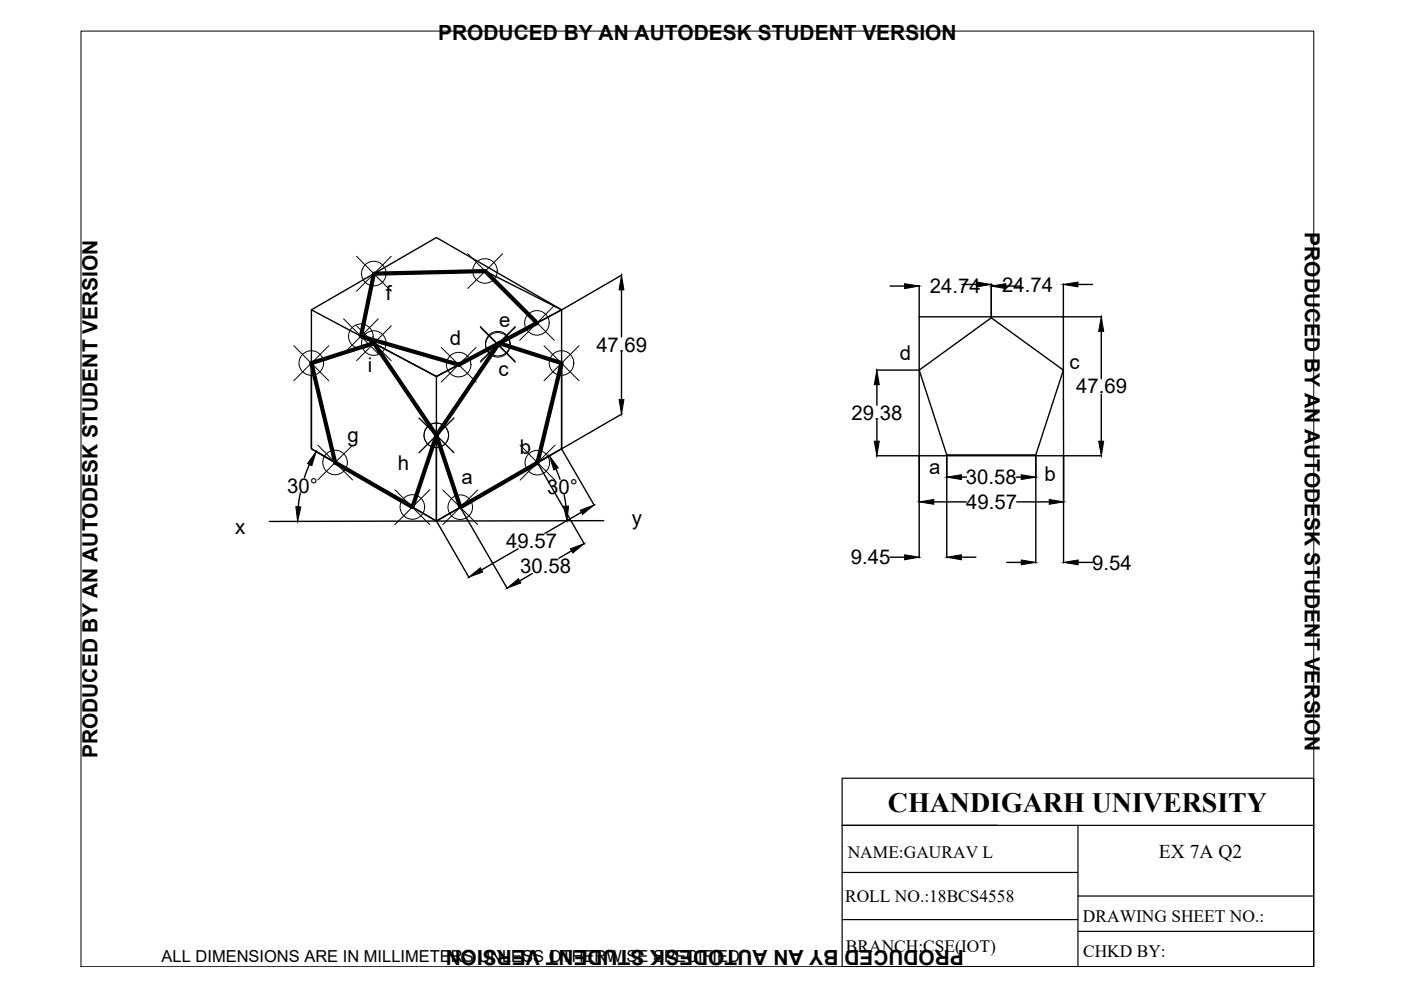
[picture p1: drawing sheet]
<svg xmlns="http://www.w3.org/2000/svg" width="297mm" height="210mm" viewBox="0 0 297 210" stroke-linecap="round" stroke-linejoin="round" font-family="sans-serif">
<!-- layer: thick continuous -->
<g fill="none" stroke="#000" stroke-width=".3">
<path d="M102.9 57.5l16.2 8.2M131.9 58.3l-12.8 7.4M66 65.7v29.5l26.5 15.3 26.6-15.3v-29.5M66 65.7l26.5-15.3 26.6 15.3-26.6 14.1zM76.5 71.3l16 8.5M79.3 72.8l-13.3 4.2v18.2l5.1 2.9M92.5 79.8v30.7M97.3 77.3l-4.8 2.5M119.1 65.7l-5.2 2.8M131.8 61.5v9.9M131.8 74.7v10M185.8 78.5h9"/>
<path d="M188.7 60.6h3.1M194.9 78.5l15.3-11.1 15.3 11.1-5.9 18h-18.9zM194.9 67.2h30.6v29.4h-30.6zM194.9 60.6v6.5M204 60.3h3.1M210.2 60.2v7.1M213.3 60.6h3.1M225.5 60.2v6.9M225.5 67.2h8.1M228.5 60.3h3.1M233.5 70.3v10M65.6 98.5l-1.1 2.7"/>
<path d="M67 95.7l4 2.4M114 98.2l9.9 17.1M116.6 96.6l-2.6 1.5M117.9 99.4l.8 2.2M119.1 95.2l6.9 12M131.9 87.7l-18 10.4M185.8 96.6h9M185.9 81.6v4.3M185.9 89.2v4.3M194.9 96.7v21.6M200.7 96.5v21.8M219.6 96.5v22.9"/>
<path d="M225.5 96.7v22.7M225.5 96.6h8.1M233.5 83.6v9.9M63.7 104.5l-.5 2.9M87.4 107.5l5.1 3M92.6 110.5l6.9 12M97.6 107.6l-5.1 2.9M97.6 107.6l10 17.2M109.8 116.4l-7.7 4.4M119.6 104.9l.4 2.4M121.2 116.8l-2.7 1.5M123.3 108.6l-7.8 4.5"/>
<path d="M128 110.4l-70.9 .2M188.7 118.1h3.1M198 106.4h6.9M203.8 101.2h1.1M203.8 118.1h3.1M213.4 119.2h3.1M215.5 101.2h1M215.5 106.4h6.9M228.6 119.2h3.1M112.8 121.6l-2.6 1.6"/>
</g>
<g fill="#000" stroke="#000" stroke-width=".21">
<path d="M207.1 59.8l3.1 .5-3.1 .5zM225.5 60.3l3-.5v1zM131.8 58.4l.5 3.1h-1zM191.8 60.1l3.1 .5-3.1 .6zM210.2 60.6l3.1-.5v1.1zM233.5 67.2l.5 3.1h-1.1zM67 95.7l-.9 3-.9-.4zM116.5 96.6l1.8 2.6-.9 .4zM131.3 84.7h1l-.5 3.1zM185.9 78.5l.5 3.1h-1zM185.4 93.5h1l-.5 3.1zM232.9 93.5h1.1l-.5 3.1z"/>
<path d="M62.7 107.4l1.1 .1-.7 3.1zM119.5 107.3h1.1l-.4 3.1zM120.9 116.4l3-1.1-2.5 1.9zM123 108.2l2.9-1.1-2.4 2zM191.8 117.6l3.1 .5-3.1 .6zM194.9 106.4l3.1-.5v1zM200.7 101.2l3.1-.5v1zM200.7 118.1l3.1-.5v1.1zM216.5 100.7l3.1 .5-3.1 .5zM216.5 118.7l3.1 .5-3.1 .5zM222.4 105.9l3.1 .5-3.1 .5zM225.5 119.2l3.1-.5v1z"/>
<path d="M99.4 122.4l2.4-2 .5 .9zM107.5 124.7l2.4-2 .5 .9z"/>
</g>
<path d="M79.3 58l23.6-.5 11 11-16.6 8.8-20.8-6zM66 77l13.3-4.2 13.2 19.5-5.1 15.2-16.3-9.4zM105.8 72.8l13.3 4.2-5.2 21.1-16.3 9.5-5.1-15.3z" fill="none" stroke="#000" stroke-width=".89"/>
<g fill="none" stroke="#000" stroke-width=".21">
<path d="M17.2 6.6h261.3v198.4h-261.3zM75.6 54.3l7.4 7.5M83 54.3l-7.4 7.5M99.2 53.8l7.4 7.4M106.6 53.8l-7.4 7.4M62.3 73.3l7.4 7.4M69.7 73.3l-7.4 7.4M72.8 67.6l7.4 7.4M75.6 69.1l7.4 7.4M80.2 67.6l-7.4 7.4M83 69.1l-7.4 7.4M93.5 73.6l7.5 7.4"/>
<path d="M101 73.6l-7.5 7.4M101.8 69.2l7.4 7.4M101.8 69.4l7.4 7.4M109.2 69.2l-7.4 7.4M109.2 69.4l-7.4 7.4M110.2 64.8l7.3 7.4M115.3 73.3l7.5 7.4M117.5 64.8l-7.3 7.4M122.8 73.3l-7.5 7.4M67.4 94.4l7.3 7.4M74.7 94.4l-7.3 7.4M88.8 88.6l7.5 7.4"/>
<path d="M96.3 88.6l-7.5 7.4M110.3 94.4l7.4 7.4M117.7 94.4l-7.4 7.4M83.7 103.8l7.4 7.4M91.1 103.8l-7.4 7.4M93.9 103.9l7.4 7.3M101.3 103.9l-7.4 7.3"/>
<circle cx="79.3" cy="58" r="2.6"/>
<circle cx="102.8" cy="57.5" r="2.6"/>
<circle cx="66" cy="77" r="2.6"/>
<circle cx="76.5" cy="71.3" r="2.6"/>
<circle cx="79.3" cy="72.7" r="2.6"/>
<circle cx="97.2" cy="77.3" r="2.6"/>
<circle cx="105.5" cy="73.1" r="2.6"/>
<circle cx="105.5" cy="72.9" r="2.6"/>
<circle cx="113.8" cy="68.5" r="2.6"/>
<circle cx="119" cy="77" r="2.6"/>
<circle cx="71" cy="98.1" r="2.6"/>
<circle cx="92.5" cy="92.3" r="2.6"/>
<circle cx="113.9" cy="98.1" r="2.6"/>
<circle cx="87.4" cy="107.5" r="2.6"/>
<circle cx="97.6" cy="107.5" r="2.6"/>
</g>
<!-- layer: 0 -->
<path d="M178.5 165h100v40h-100zM178.5 175h100M228.5 175v30M178.5 195h50M178.5 185h50M228.5 190h50M228.5 197.5h50" fill="none" stroke="#000" stroke-width=".25"/>
<text font-size="5.9" x="188.2" y="172.2">CHANDIGARH UNIVERSITY</text>
<g font-size="4.4">
<text x="92.9" y="8.5">PRODUCED BY AN AUTODESK STUDENT VERSION</text>
<text x="276.6" y="49.3" transform="rotate(90 276.6 49.3)">PRODUCED BY AN AUTODESK STUDENT VERSION</text>
<text x="20.6" y="160.7" transform="rotate(-90 20.6 160.7)">PRODUCED BY AN AUTODESK STUDENT VERSION</text>
<text x="204.4" y="201.5" transform="rotate(180 204.4 201.5)">PRODUCED BY AN AUTODESK STUDENT VERSION</text>
</g>
<g font-size="4.3">
<text x="81.8" y="63.6">f</text>
<text x="197.2" y="62.2">24.74</text>
<text x="212.5" y="61.8">24.74</text>
<text x="105.9" y="69.3">e</text>
<text x="95.4" y="73.2">d</text>
<text x="126.4" y="74.6">47.69</text>
<text x="190.8" y="76.3">d</text>
<text x="78" y="78.9">i</text>
<text x="105.7" y="79.7">c</text>
<text x="226.7" y="78.3">c</text>
<text x="228.2" y="83.4">47.69</text>
<text x="180.5" y="89.1">29.38</text>
<text x="73.6" y="93.8">g</text>
<text x="84.4" y="99.6">h</text>
<text x="110.2" y="96.3">b</text>
<text x="197" y="100.4">a</text>
<text x="221.4" y="101.9">b</text>
<text x="60.9" y="104.4">30°</text>
<text x="97.8" y="102.7">a</text>
<text x="116" y="104.8">30°</text>
<text x="204.8" y="102.7">30.58</text>
<text x="204.9" y="107.9">49.57</text>
<text x="49.9" y="113.3">x</text>
<text x="134" y="111.3">y</text>
<text x="107.3" y="116.2">49.57</text>
<text x="180.4" y="119.7">9.45</text>
<text x="110.3" y="121.5">30.58</text>
<text x="231.6" y="120.8">9.54</text>
</g>
<text font-size="4.1" x="245.7" y="182">EX 7A Q2</text>
<g font-size="3.7">
<text x="179.7" y="182">NAME:GAURAV L</text>
<text x="179.2" y="191.2">ROLL NO.:18BCS4558</text>
<text x="229.6" y="195.4">DRAWING SHEET NO.:</text>
<text x="179.4" y="201.9">BRANCH:CSE(IOT)</text>
<text x="229.6" y="202.8">CHKD BY:</text>
</g>
<text font-size="3.5" x="34.3" y="203.9">ALL DIMENSIONS ARE IN MILLIMETERS UNLESS OTHERWISE SPECIFIED</text>
</svg>
